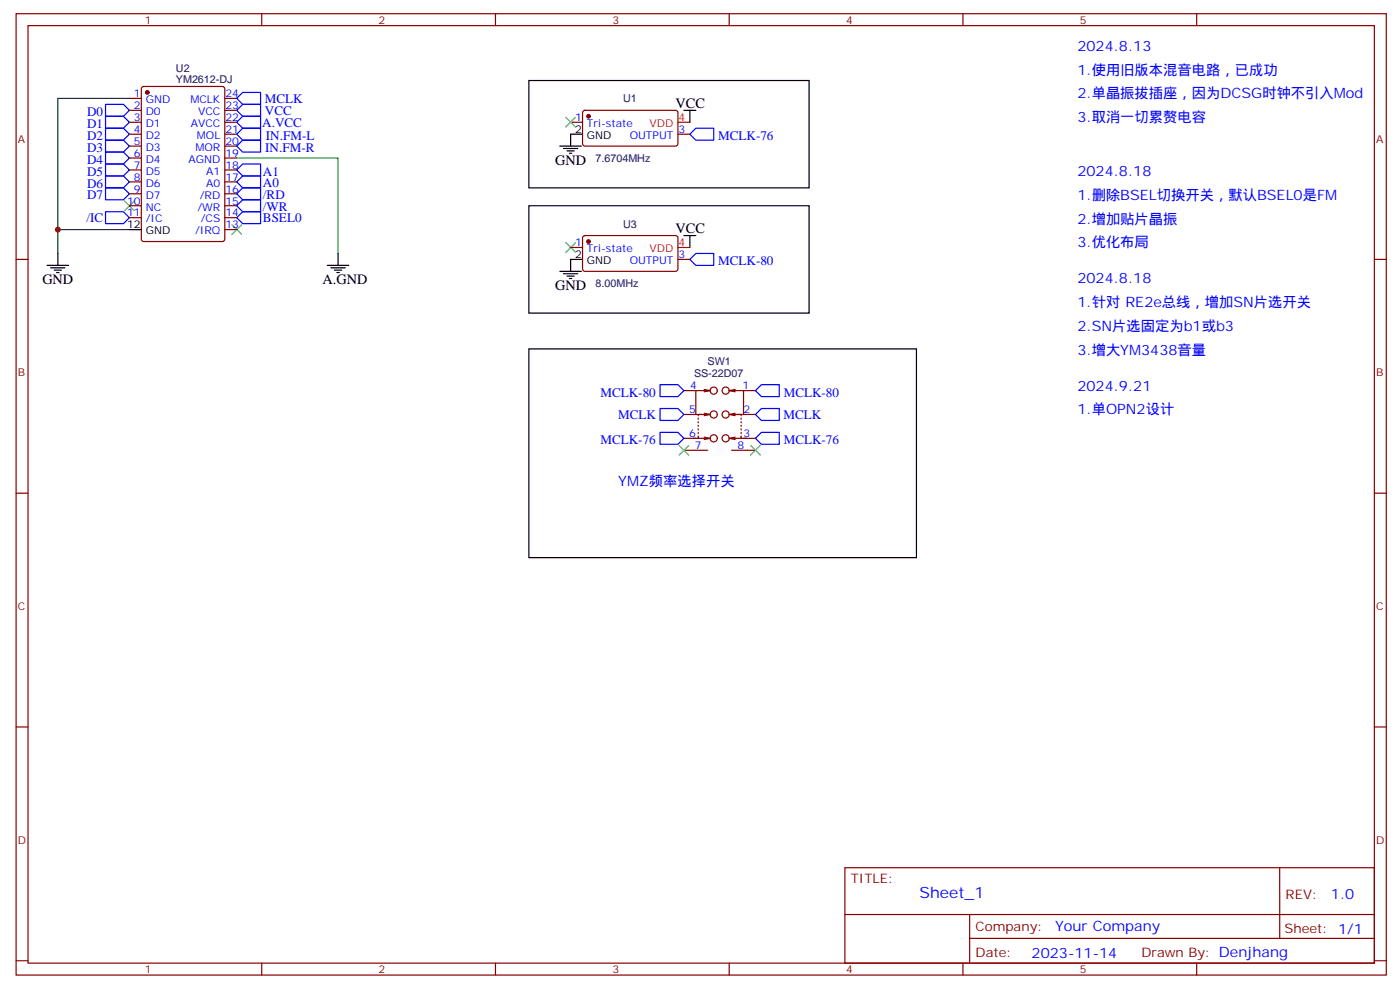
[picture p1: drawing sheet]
<svg xmlns="http://www.w3.org/2000/svg" width="414mm" height="292mm" viewBox="0 0 414 292" stroke-linecap="round" stroke-linejoin="round" font-family="sans-serif">
<g fill="none" stroke="#870000" stroke-width=".35">
<path d="M4.8 4.1h405.3v284.3h-405.3zM8.3 7.6h398.3v277.3h-398.3zM77.4 4.1v3.5M146.6 4.1v3.5M215.7 4.1v3.5M284.9 4.1v3.5M354 4.1v3.5M38.3 29.1h3.5M38.3 32.6h3.5M38.3 36.2h3.5M38.3 39.7h3.5M42 25.8l.5-.2h23.3l.6 .4 .1 44.7-.5 .7h-23.5l-.6-.4-.1-44.7z"/>
<path d="M66.5 29.1h3.5M66.5 32.6h3.5M66.5 36.2h3.5M66.5 39.7h3.5M168.8 36.2h3.5M172.6 32.8l.4-.2 27.1 .1 .5 .6-.1 9.5-.7 .4-27-.1-.5-.6v-9.2zM200.6 39.7h3.5M38.3 43.2h3.5M38.3 46.7h3.5M38.3 50.3h3.5M38.3 53.8h3.5M38.3 57.3h3.5"/>
<path d="M66.5 43.2h3.5M66.5 46.7h3.5M66.5 50.3h3.5M66.5 53.8h3.5M66.5 57.3h3.5M4.8 76.7h3.5M38.3 60.9h3.5M38.3 64.4h3.5M66.5 60.9h3.5M66.5 64.4h3.5M66.5 67.9h3.5M168.8 73.2h3.5"/>
<path d="M172.6 69.9l.4-.2h27.1l.5 .7-.1 9.4-.7 .5-27-.1-.5-.6v-9.2zM200.6 76.7h3.5M406.6 76.7h3.5M202.3 115.5h3.5M208.3 115.2l1.8 .3M210.1 115.5h-4.3v7.1M210.1 115.5l-1.8 .4M215.7 115.5h4.3v7.1M215.7 115.5l1.8 .4M217.5 115.2l-1.8 .3M220 115.5h3.5M202.3 122.6h5.3"/>
<path d="M202.3 129.6h4.4M202.3 133.2h7.1M206.6 128.9v.7h2.8M206.6 123.6v.4M206.6 124.7v.4M206.6 125.8v.3M206.6 126.8v.4M206.6 127.9v.3M208.3 129.3l1.8 .3-1.8 .4M208.3 122.2l1.8 .4-1.8 .3M209.4 122.6h-2.8v.3M215.7 122.6l1.8 .3"/>
<path d="M215.7 129.6l1.8 .4M216.4 122.6h2.9v.3M216.4 133.2h7.1M217.5 122.2l-1.8 .4M217.5 129.3l-1.8 .3M218.2 122.6h5.3M219.1 129.6h4.4M219.3 128.9v.7h-2.9M219.3 123.6v.4M219.3 124.7v.4M219.3 125.8v.3M219.3 126.8v.4"/>
<path d="M219.3 127.9v.3M4.8 145.9h3.5M406.6 145.9h3.5M4.8 215h3.5M406.6 215h3.5M249.9 256.6h156.7v28.3h-156.7zM378.6 256.7v20.8M250 270.5h156.4M286.9 277.5h119.5M286.9 270.5v14.1M4.8 284.2h3.5M77.4 284.9v3.5"/>
<path d="M146.6 284.9v3.5M215.7 284.9v3.5M284.9 284.9v3.5M354 284.9v3.5M406.6 284.2h3.5"/>
<circle cx="211.1" cy="115.5" r="1.06"/>
<circle cx="214.7" cy="115.5" r="1.06"/>
<circle cx="211.1" cy="122.6" r="1.06"/>
<circle cx="211.1" cy="129.6" r="1.06"/>
<circle cx="214.7" cy="122.6" r="1.06"/>
<circle cx="214.7" cy="129.6" r="1.06"/>
</g>
<path d="M167.4 34.7l2.8 2.9M170.2 34.7l-2.8 2.9M36.9 59.4l2.8 2.9M39.7 59.4l-2.8 2.9M68.6 66.5l2.8 2.8M71.4 66.5l-2.8 2.8M167.4 71.8l2.8 2.8M170.2 71.8l-2.8 2.8M200.9 131.8l2.8 2.8M203.7 131.8l-2.8 2.8M222.1 131.8l2.8 2.8M224.9 131.8l-2.8 2.8" fill="none" stroke="#3c3" stroke-width=".35"/>
<g fill="none" stroke="#00f" stroke-width=".35">
<path d="M31.2 30.9h5.3l1.8 1.7-1.8 1.8h-5.3zM31.2 34.4h5.3l1.8 1.8-1.8 1.7h-5.3zM31.2 37.9h5.3l1.8 1.8-1.8 1.8h-5.3zM71.8 30.9h5.3v3.5h-5.3l-1.8-1.8zM71.8 34.4h5.3v3.5h-5.3l-1.8-1.7zM71.8 37.9h5.3v3.6h-5.3l-1.8-1.8zM71.8 27.3h5.3v3.6h-5.3l-1.8-1.8zM205.8 37.9h5.3v3.6h-5.3l-1.7-1.8zM31.2 41.5h5.3l1.8 1.7-1.8 1.8h-5.3zM31.2 45h5.3l1.8 1.7-1.8 1.8h-5.3zM31.2 48.5h5.3l1.8 1.8-1.8 1.7h-5.3zM31.2 52h5.3l1.8 1.8-1.8 1.8h-5.3z"/>
<path d="M31.2 55.6h5.3l1.8 1.7-1.8 1.8h-5.3zM70 53.8l1.8-1.8h5.3v3.6h-5.3zM70 57.3l1.8-1.7h5.3v3.5h-5.3zM71.8 48.5h5.3v3.5h-5.3l-1.8-1.7zM71.8 41.5h5.3v3.5h-5.3l-1.8-1.8zM31.2 62.6h5.3l1.8 1.8-1.8 1.7h-5.3zM70 60.9l1.8-1.8h5.3v3.5h-5.3zM71.8 62.6h5.3v3.5h-5.3l-1.8-1.7zM205.8 75h5.3v3.5h-5.3l-1.7-1.8zM195.3 113.8h5.3l1.7 1.7-1.7 1.8h-5.3zM225.2 113.8h5.3v3.5h-5.3l-1.7-1.8zM195.3 120.8h5.3l1.7 1.8-1.7 1.8h-5.3z"/>
<path d="M195.3 127.9h5.3l1.7 1.7-1.7 1.8h-5.3zM223.5 122.6l1.7-1.8h5.3v3.6h-5.3zM223.5 129.6l1.7-1.7h5.3v3.5h-5.3z"/>
</g>
<path d="M38.3 29.1h-21.2v45.9M70 46.7h30v28.3M17.1 67.9h21.2" fill="none" stroke="#008700" stroke-width=".35"/>
<g fill="none" stroke="#000" stroke-width=".35">
<path d="M156.5 23.8h82.9v31.8h-82.9zM172.3 39.7h-3.5v3.5M202.3 32.6h3.5M204.1 32.6v3.6M165.6 43.2h6.4M166.7 43.9h4.2M167.7 44.6h2.2M168.5 45.3h.7M13.9 78.5h6.4M15 79.2h4.2M16.1 79.9h2.1M17.1 75v3.5"/>
<path d="M38.3 67.9h3.5M96.8 78.5h6.4M97.9 79.2h4.2M99 79.9h2.1M100 75v3.5M156.5 60.9h82.9v31.7h-82.9zM172.3 76.7h-3.5v3.6M202.3 69.7h3.5M204.1 69.7v3.5M16.8 80.6h.7M99.7 80.6h.7M165.6 80.3h6.4"/>
<path d="M166.7 81h4.2M167.7 81.7h2.2M168.5 82.4h.7M156.5 103.2h114.6v61.7h-114.6z"/>
</g>
<g fill="#870000" stroke="#870000" stroke-width=".35">
<circle cx="43.6" cy="27.3" r=".53"/>
<circle cx="174.1" cy="34.4" r=".53"/>
<circle cx="174.1" cy="71.4" r=".53"/>
</g>
<path d="M200.6 36.2h3.5M200.6 73.2h3.5" fill="none" stroke="#f00" stroke-width=".35"/>
<circle cx="17.1" cy="67.9" r=".88" fill="#c00"/>
<text font-size="4.6" fill="#00f" x="272" y="265.7">Sheet_1</text>
<g font-size="4.2" fill="#00f">
<text x="318.7" y="15">2024.8.13</text>
<text x="318.7" y="22">1.使用旧版本混音电路，已成功</text>
<text x="318.7" y="29.1">2.单晶振拔插座，因为DCSG时钟不引入Mod</text>
<text x="318.7" y="36.2">3.取消一切累赘电容</text>
<text x="318.7" y="52">2024.8.18</text>
<text x="318.7" y="59.1">1.删除BSEL切换开关，默认BSEL0是FM</text>
<text x="318.7" y="66.1">2.增加贴片晶振</text>
<text x="318.7" y="73.2">3.优化布局</text>
<text x="318.7" y="83.8">2024.8.18</text>
<text x="318.7" y="90.8">1.针对 RE2e总线，增加SN片选开关</text>
<text x="318.7" y="97.9">2.SN片选固定为b1或b3</text>
<text x="318.7" y="105">3.增大YM3438音量</text>
<text x="318.7" y="115.5">2024.9.21</text>
<text x="318.7" y="122.6">1.单OPN2设计</text>
<text x="182.9" y="143.8">YMZ频率选择开关</text>
<text x="393.7" y="265.9">1.0</text>
<text x="312.1" y="275.5">Your Company</text>
<text x="305.2" y="283.3">2023-11-14</text>
</g>
<g font-size="4.2">
<text x="199.8" y="31.9">VCC</text>
<text x="164.2" y="48.9">GND</text>
<text x="199.8" y="69">VCC</text>
<text x="12.5" y="84.1">GND</text>
<text x="95.4" y="84.1">A.GND</text>
<text x="164.2" y="85.9">GND</text>
</g>
<g font-size="3.9" fill="#00f">
<text x="25.8" y="34.2">D0</text>
<text x="78.3" y="30.4">MCLK</text>
<text x="78.4" y="33.9">VCC</text>
<text x="25.8" y="37.8">D1</text>
<text x="25.8" y="41.3">D2</text>
<text x="77.6" y="37.4">A.VCC</text>
<text x="78.7" y="41.5">IN.FM-L</text>
<text x="212.4" y="41.5">MCLK-76</text>
<text x="25.8" y="44.9">D3</text>
<text x="78.5" y="45">IN.FM-R</text>
<text x="25.8" y="48.4">D4</text>
<text x="25.8" y="51.9">D5</text>
<text x="77.8" y="51.9">A1</text>
<text x="25.8" y="55.5">D6</text>
<text x="25.8" y="59">D7</text>
<text x="77.8" y="55.4">A0</text>
<text x="77.8" y="58.9">/RD</text>
<text x="25.6" y="65.6">/IC</text>
<text x="77.8" y="62.4">/WR</text>
<text x="77.8" y="65.7">BSEL0</text>
<text x="212.4" y="78.5">MCLK-80</text>
<text x="177.6" y="117.3">MCLK-80</text>
<text x="231.8" y="117.3">MCLK-80</text>
<text x="182.9" y="123.8">MCLK</text>
<text x="231.8" y="123.8">MCLK</text>
<text x="177.6" y="131.4">MCLK-76</text>
<text x="231.8" y="131.4">MCLK-76</text>
</g>
<g font-size="3.9" fill="#800">
<text x="251.7" y="261.2">TITLE:</text>
<text x="380.3" y="265.9">REV:</text>
<text x="288.6" y="275.4">Company:</text>
<text x="380" y="276">Sheet: 1/1</text>
<text x="288.6" y="283.1">Date:</text>
<text x="337.7" y="283.2">Drawn By: Denjhang</text>
</g>
<g font-size="3.2" fill="#800">
<text x="42.9" y="7.1">1</text>
<text x="112" y="7.1">2</text>
<text x="181.2" y="7.1">3</text>
<text x="250.3" y="7.1">4</text>
<text x="319.4" y="7.1">5</text>
<text x="5.3" y="42.2">A</text>
<text x="407.1" y="42.2">A</text>
<text x="5.3" y="111.3">B</text>
<text x="407.1" y="111.3">B</text>
<text x="5.3" y="180.4">C</text>
<text x="407.1" y="180.4">C</text>
<text x="5.3" y="249.6">D</text>
<text x="407.1" y="249.6">D</text>
<text x="42.9" y="287.9">1</text>
<text x="112" y="287.9">2</text>
<text x="181.2" y="287.9">3</text>
<text x="250.3" y="287.9">4</text>
<text x="319.4" y="287.9">5</text>
</g>
<g font-size="3.2" fill="#000080">
<text x="52" y="21.2">U2</text>
<text x="52" y="24.4">YM2612-DJ</text>
<text x="184.3" y="30.3">U1</text>
<text x="176.2" y="47.9">7.6704MHz</text>
<text x="184.3" y="67.3">U3</text>
<text x="176.2" y="84.9">8.00MHz</text>
<text x="209.3" y="107.9">SW1</text>
<text x="205.3" y="111.4">SS-22D07</text>
</g>
<g font-size="3.2" fill="#00f">
<text x="39.6" y="28.8">1</text>
<text x="66.7" y="28.8">24</text>
<text x="39.6" y="32.3">2</text>
<text x="39.6" y="35.8">3</text>
<text x="43.1" y="30.5">GND</text>
<text x="43.1" y="34">D0</text>
<text x="56.3" y="30.5">MCLK</text>
<text x="58.6" y="34">VCC</text>
<text x="66.7" y="35.8">22</text>
<text x="66.7" y="32.3">23</text>
<text x="170.1" y="35.8">1</text>
<text x="39.6" y="39.3">4</text>
<text x="43.1" y="37.6">D1</text>
<text x="43.1" y="41.1">D2</text>
<text x="56.4" y="37.6">AVCC</text>
<text x="58.3" y="41.1">MOL</text>
<text x="66.7" y="39.3">21</text>
<text x="173.6" y="37.6">Tri-state</text>
<text x="186.3" y="41.1">OUTPUT</text>
<text x="200.7" y="39.3">3</text>
<text x="39.6" y="42.9">5</text>
<text x="39.6" y="46.4">6</text>
<text x="43.1" y="44.6">D3</text>
<text x="57.8" y="44.6">MOR</text>
<text x="66.7" y="46.4">19</text>
<text x="66.7" y="42.9">20</text>
<text x="39.6" y="49.9">7</text>
<text x="39.6" y="53.4">8</text>
<text x="43.1" y="48.2">D4</text>
<text x="43.1" y="51.7">D5</text>
<text x="55.7" y="48.2">AGND</text>
<text x="61" y="51.7">A1</text>
<text x="66.7" y="53.4">17</text>
<text x="66.7" y="49.9">18</text>
<text x="39.6" y="57">9</text>
<text x="43.1" y="55.2">D6</text>
<text x="43.1" y="58.7">D7</text>
<text x="59.1" y="58.7">/RD</text>
<text x="61" y="55.2">A0</text>
<text x="66.7" y="57">16</text>
<text x="37.6" y="60.5">10</text>
<text x="37.6" y="64">11</text>
<text x="43.1" y="62.3">NC</text>
<text x="43.1" y="65.8">/IC</text>
<text x="58.4" y="62.3">/WR</text>
<text x="59.4" y="65.8">/CS</text>
<text x="66.7" y="64">14</text>
<text x="66.7" y="60.5">15</text>
<text x="57.7" y="69.3">/IRQ</text>
<text x="66.7" y="67.6">13</text>
<text x="170.1" y="72.8">1</text>
<text x="173.6" y="74.6">Tri-state</text>
<text x="200.7" y="76.4">3</text>
<text x="186.3" y="78.1">OUTPUT</text>
<text x="204.2" y="115.2">4</text>
<text x="219.6" y="115.2">1</text>
<text x="203.8" y="122.2">5</text>
<text x="220" y="122.2">2</text>
<text x="203.8" y="129.3">6</text>
<text x="220" y="129.3">3</text>
<text x="205.6" y="132.8">7</text>
<text x="218.2" y="132.8">8</text>
</g>
<g font-size="3.2" fill="#f00">
<text x="200.7" y="35.8">4</text>
<text x="192.2" y="37.6">VDD</text>
<text x="192.2" y="74.6">VDD</text>
<text x="200.7" y="72.8">4</text>
</g>
<g font-size="3.2">
<text x="170.1" y="39.3">2</text>
<text x="173.6" y="41.1">GND</text>
<text x="37.6" y="67.6">12</text>
<text x="43.1" y="69.3">GND</text>
<text x="170.1" y="76.4">2</text>
<text x="173.6" y="78.1">GND</text>
</g>
</svg>
